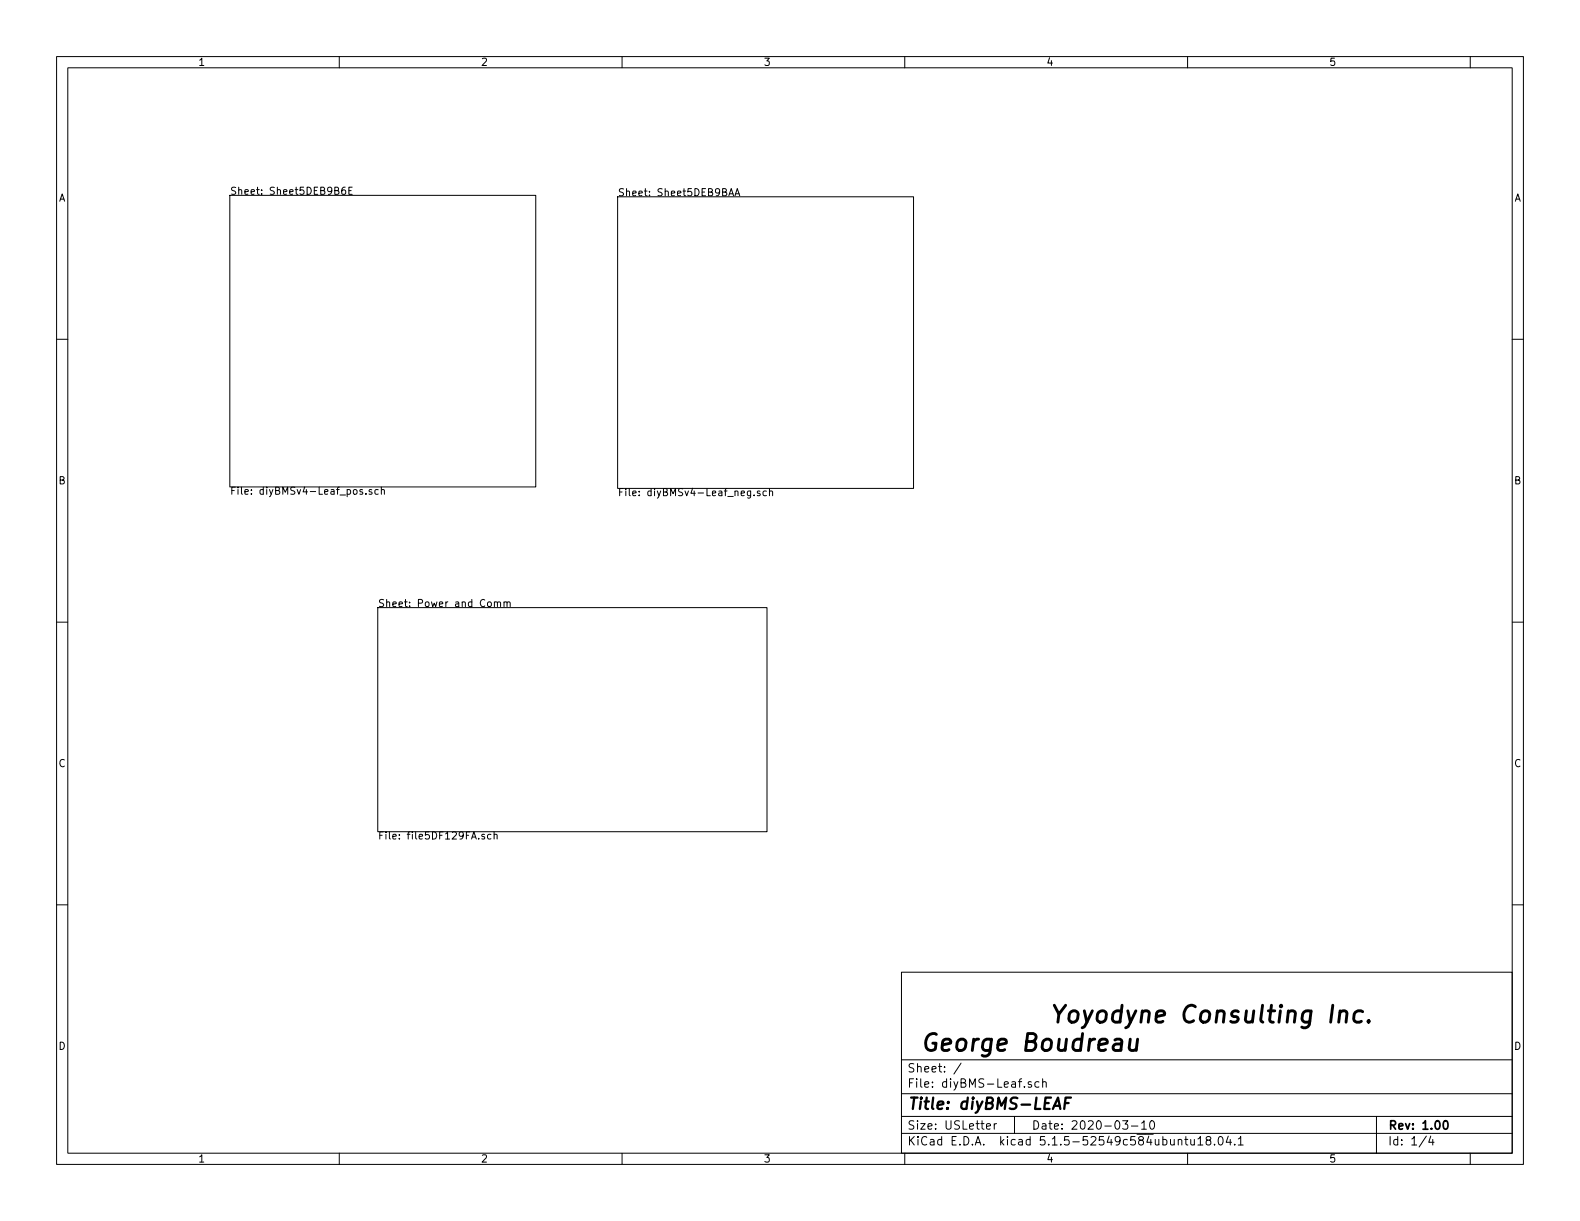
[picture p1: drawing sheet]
<svg xmlns="http://www.w3.org/2000/svg" width="279mm" height="216mm" viewBox="0 0 279 216" stroke-linecap="round" stroke-linejoin="round" font-family="sans-serif">
<g fill="none" stroke="#000" stroke-width=".18">
<path d="M10 10h259.4v195.9h-259.4zM12 12h255.4v191.9h-255.4zM60 10v2M110 10v2M160 10v2M210 10v2M260 10v2M40.6 34.5h54.1v51.6h-54.1zM61 33.1l-.3 .1a.87 .87 0 0 0 0 1.2l.4-.2v-.5l-.4-.1-.3 .2M61.7 33.7h.4M62.3 33.1h-.6v1.3h.6M109.2 34.8h52.3v51.6h-52.3z"/>
<path d="M128.9 34.6l.4-1.2 .4 1.2M129 34.3h.6M130 34.6l.4-1.2 .4 1.2M130.1 34.3h.6M10 60h2M267.4 60h2M64.1 86.6h-.3l-.2 .1 .1 .2 .4 .1v.4h-.5M64.7 87.3v.1M65.7 86.6h-.3l-.1 .1v.2l.4 .1v.4h-.4M66.9 86.6h-.4l-.2 .2 .1 .6h.5M67.4 86.7l.2-.1h.3l.1 .8M67.4 86.1v1.3"/>
<path d="M132.7 86.8v1.2l-.2 .1-.3-.1M132.7 86.9l-.3-.1-.2 .2 .1 .6h.4M133.3 87.5v.2M134.4 86.9l-.3-.1-.2 .2 .1 .2 .4 .1v.3h-.5M135.5 86.9l-.3-.1-.3 .2 .2 .6h.4M136.1 86.9l.1-.1 .4 .1v.8M136.1 86.4v1.3M10 110h2M66.8 107.4h68.8v39.7h-68.8zM87.4 106.6l.2-.2 .3 .1 .1 .8M87.4 106.4v.9M88 106.6l.2-.2 .2 .1 .1 .8"/>
<path d="M89.1 106.6l.2-.2 .3 .1 .1 .8M89.1 106.4v.9M89.7 106.6l.1-.2 .3 .1 .1 .8M267.4 110h2M10 160h2M85.7 147.6l-.3-.1-.2 .2v.2l.5 .1v.3h-.5M86.8 147.6l-.3-.1-.3 .3 .1 .5h.5M87.4 147.7l.2-.2 .3 .1v.8M87.4 147.1v1.3M267.4 160h2M159.4 171.9h108v32h-108zM159.4 197.4h108"/>
<path d="M159.4 193.4h108M159.4 187.4h108M170 188l-1.3 1.9M174.4 199.2l.8-.2-.1-.2-.4-.1-.3 .2 .1 .7h.6M175.8 198.7v1M176.2 198.7l-.3 .1-.1 .2M179.4 197.4v3M182.4 191.3h-.4l-.2 .2 .1 .2 .5 .1v.4h-.6M183.7 191.3h-.4l-.3 .2 .1 .6 .2 .2 .4-.1M184.4 191.4l.2-.1h.3l.1 1M184.4 190.8v1.5M198.5 198.2h.9l-.4 .6 .4 .1v.6l-.2 .2-.7-.2"/>
<path d="M200.1 199.1h1.1M201.9 198.6l.4-.4v1.5M201.9 199.7h.8M203.5 198.2h.2a.8 .8 0 0 1 .5 .7 .8 .8 0 0 1-.5 .8 1 1 0 0 1-.2-1.5zM243.4 197.4v6.5M60 203.9v2M110 203.9v2M159.4 200.4h108M160 203.9v2M208.4 201.6l.2-.1h.3l.1 1M209.5 201.5h.6M209.7 201v1.3l.4 .2"/>
<path d="M210 203.9v2M210.6 201.5v.9l.4 .1 .2-.2M211.2 201.5v1M211.8 201.4l.5-.4v1.5M211.8 202.5h.9M213.6 201.6l-.3-.1v-.4a.48 .48 0 0 1 .7-.1l.1 .2-.1 .3-.6 .2-.1 .2v.4l.3 .2 .4-.1 .1-.2v-.3l-.3-.3M214.8 202.3v.2M215.5 201.1l.3-.1a.8 .8 0 0 1 .5 .7 .8 .8 0 0 1-.5 .8l-.3-.2-.1-.4zM217.2 200.9l-.4 1.1h1M217.6 201.5v1M218.3 202.3v.2M219 201.4l.4-.4v1.5"/>
<path d="M219 202.5h.8M252.2 200.9l-1.2 1.9M253 200.9l-.3 1.1h.9M253.4 201.5v1M260 203.9v2"/>
</g>
<path d="M255.3 198.3l.4-.1a.94 .94 0 0 1 0 1.5l-.4-.3-.1-.6z" fill="none" stroke="#000" stroke-width=".3"/>
<path d="M188.3 195h.7M189.4 194.1h-1l-.2 2" fill="none" stroke="#000" stroke-width=".41"/>
<g fill="none" stroke="#000" stroke-width=".51">
<path d="M186.4 177.7l.8 1.6 1.2-1.6M187.2 179.3l-.1 1.4M189.3 179a.78 .78 0 0 1 .8-.3 .78 .78 0 0 1 .6 .6l-.1 .9a.8 .8 0 0 1-.8 .6 .8 .8 0 0 1-.8-.6l.1-.9zM191.7 178.7l.5 2M193.2 178.7l-1.4 2.8-.4 .2M194.3 179a.77 .77 0 0 1 .8-.3 .77 .77 0 0 1 .6 .6l-.1 .9a.82 .82 0 0 1-.8 .6 .82 .82 0 0 1-.8-.6l.1-.9zM198.3 178.9a.99 .99 0 0 0-1.5 .4l-.1 .9 .1 .3 .4 .2h.6l.3-.1M198.4 177.7l-.4 3M199.4 178.7l.5 2M200.9 178.7l-1.4 2.8-.4 .2M202 179a.74 .74 0 0 1 1.3 .2l-.3 1.5M202 178.7l-.2 2"/>
<path d="M204.5 179.8l1.4-.3-.1-.6-.2-.2h-.6l-.3 .2-.2 .3-.1 1.1 .1 .3 .2 .1h.6l.3-.1M211.4 178a1.09 1.09 0 0 0-1.8 .5 1.45 1.45 0 0 0 .6 2.2l.9-.2M212.5 179a.78 .78 0 0 1 .8-.3 .78 .78 0 0 1 .6 .6l-.1 .9a.82 .82 0 0 1-.8 .6 .82 .82 0 0 1-.8-.6l.2-.9zM215.2 179a.75 .75 0 0 1 1.3 .2l-.2 1.5M215.3 178.7l-.3 2M219 178.9a.74 .74 0 0 0-1.2 .3l.1 .4 .9 .3 .2 .3-.2 .4-.3 .1h-.6l-.3-.1M220.4 178.7l-.2 1.6 .1 .3a.83 .83 0 0 0 1.2-.1M221.7 178.7l-.2 2M223.3 177.7l-.4 2.6 .1 .3 .3 .1M224.3 178.7h1.1M224.8 177.7l-.3 2.6 .1 .3 .6 .1M226.4 178.7l-.2 2"/>
<path d="M226.5 177.7l-.1 .2 .1 .1 .2-.1-.2-.2v.3M227.8 179a.74 .74 0 0 1 1.3 .2l-.2 1.5M227.8 178.7l-.2 2M231.8 178.9a.96 .96 0 0 0-1.4 .4l-.2 .9 .2 .3 .3 .2h.6l.3-.1M231.9 178.7l-.4 2.5a.92 .92 0 0 1-1.3 .4M235.7 177.7l-.4 3M237 179a.72 .72 0 0 1 1.2 .2l-.2 1.5M237 178.7l-.3 2M241 178.9a.99 .99 0 0 0-1.5 .4l-.1 .9 .1 .3 .4 .2h.5l.3-.1M165.6 182.9a1.28 1.28 0 0 0-1.9 1.1 1.15 1.15 0 0 0 .2 1.4 1.15 1.15 0 0 0 1.4 .2l.1-.1 .1-1h-.6M166.6 184.8l1.5-.3-.1-.6-.2-.2h-.6l-.3 .2-.2 .3-.1 1.1 .1 .3 .2 .2h.6l.3-.2M169.4 184a.78 .78 0 0 1 .8-.3 .78 .78 0 0 1 .6 .6l-.1 .9a.8 .8 0 0 1-.8 .6 .8 .8 0 0 1-.7-.6l.1-.9z"/>
<path d="M172.2 183.7l-.3 2.1M173.1 183.7a.89 .89 0 0 0-1 .6M175.3 183.9a.96 .96 0 0 0-1.5 .4l-.1 .9 .2 .4 .3 .2h.6l.3-.2M175.3 183.7l-.3 2.5a.92 .92 0 0 1-1.3 .4M176.5 184.8l1.5-.3-.1-.6-.3-.2h-.6l-.3 .2-.1 .3-.2 1.1 .1 .3 .3 .2h.6l.3-.2M181.6 184.2h.9a.74 .74 0 0 0 .7-.7 .74 .74 0 0 0-.5-.7h-1l-.3 3h1.1a.81 .81 0 0 0 .7-.8 .81 .81 0 0 0-.7-.8M184.6 184a.77 .77 0 0 1 .8-.3 .77 .77 0 0 1 .6 .6l-.1 .9a.82 .82 0 0 1-.8 .6 .82 .82 0 0 1-.8-.6l.1-.9zM187.3 183.7l-.2 1.6 .1 .3a.87 .87 0 0 0 1.2-.1M188.6 183.7l-.3 2.1M191.3 183.9l-.3-.2a.99 .99 0 0 0-1.2 .6l-.1 .9 .2 .4 .3 .2h.6l.3-.2M191.4 182.8l-.3 3M192.7 183.7l-.2 2.1"/>
<path d="M193.6 183.7a.94 .94 0 0 0-.9 .6M194.3 184.8l1.5-.3-.1-.6-.2-.2h-.6l-.3 .2-.2 .3-.1 1.1 .1 .3 .2 .2h.6l.3-.2M197.2 183.9l.3-.2h.5l.3 .2 .1 .3-.2 1.6M198.3 184.5l-.3 .1h-.7a.6 .6 0 0 0-.5 .5 .6 .6 0 0 0 .4 .7h.7l.3-.2M199.9 183.7l-.2 1.6 .1 .3a.83 .83 0 0 0 1.1-.1M201.2 183.7l-.3 2.1M242 180.5l.2 .1-.2 .1-.1-.1 .1-.1v.2"/>
</g>
<text font-size="2.8" x="160.4" y="196.2">Title: diyBMS-LEAF</text>
<g font-size="2.1">
<text x="160.4" y="189.6">Sheet: /</text>
<text x="160.4" y="192.3">File: diyBMS-Leaf.sch</text>
<text x="160.4" y="202.5">KiCad E.D.A. kicad 5.1.5-52549c584ubuntu18.04.1</text>
<text x="160.4" y="199.7">Size: USLetter</text>
<text x="182.4" y="199.7">Date: 2020-03-10</text>
<text x="245.4" y="199.7">Rev: 1.00</text>
<text x="245.4" y="202.5">Id: 1/4</text>
</g>
<g font-size="1.8">
<text x="35" y="11.6">1</text>
<text x="85" y="11.6">2</text>
<text x="135" y="11.6">3</text>
<text x="185" y="11.6">4</text>
<text x="235" y="11.6">5</text>
<text x="10.4" y="35.6">A</text>
<text x="40.6" y="34.4">Sheet: Sheet5DEB9B6E</text>
<text x="109.2" y="34.7">Sheet: Sheet5DEB9BAA</text>
<text x="267.8" y="35.6">A</text>
<text x="10.4" y="85.6">B</text>
<text x="40.6" y="87.5">File: diyBMSv4-Leaf_pos.sch</text>
<text x="109.2" y="87.7">File: diyBMSv4-Leaf_neg.sch</text>
<text x="267.8" y="85.6">B</text>
<text x="66.8" y="107.3">Sheet: Power and Comm</text>
<text x="10.4" y="135.6">C</text>
<text x="267.8" y="135.6">C</text>
<text x="66.8" y="148.4">File: file5DF129FA.sch</text>
<text x="10.4" y="185.6">D</text>
<text x="267.8" y="185.6">D</text>
<text x="35" y="205.5">1</text>
<text x="85" y="205.5">2</text>
<text x="135" y="205.5">3</text>
<text x="185" y="205.5">4</text>
<text x="235" y="205.5">5</text>
</g>
</svg>
